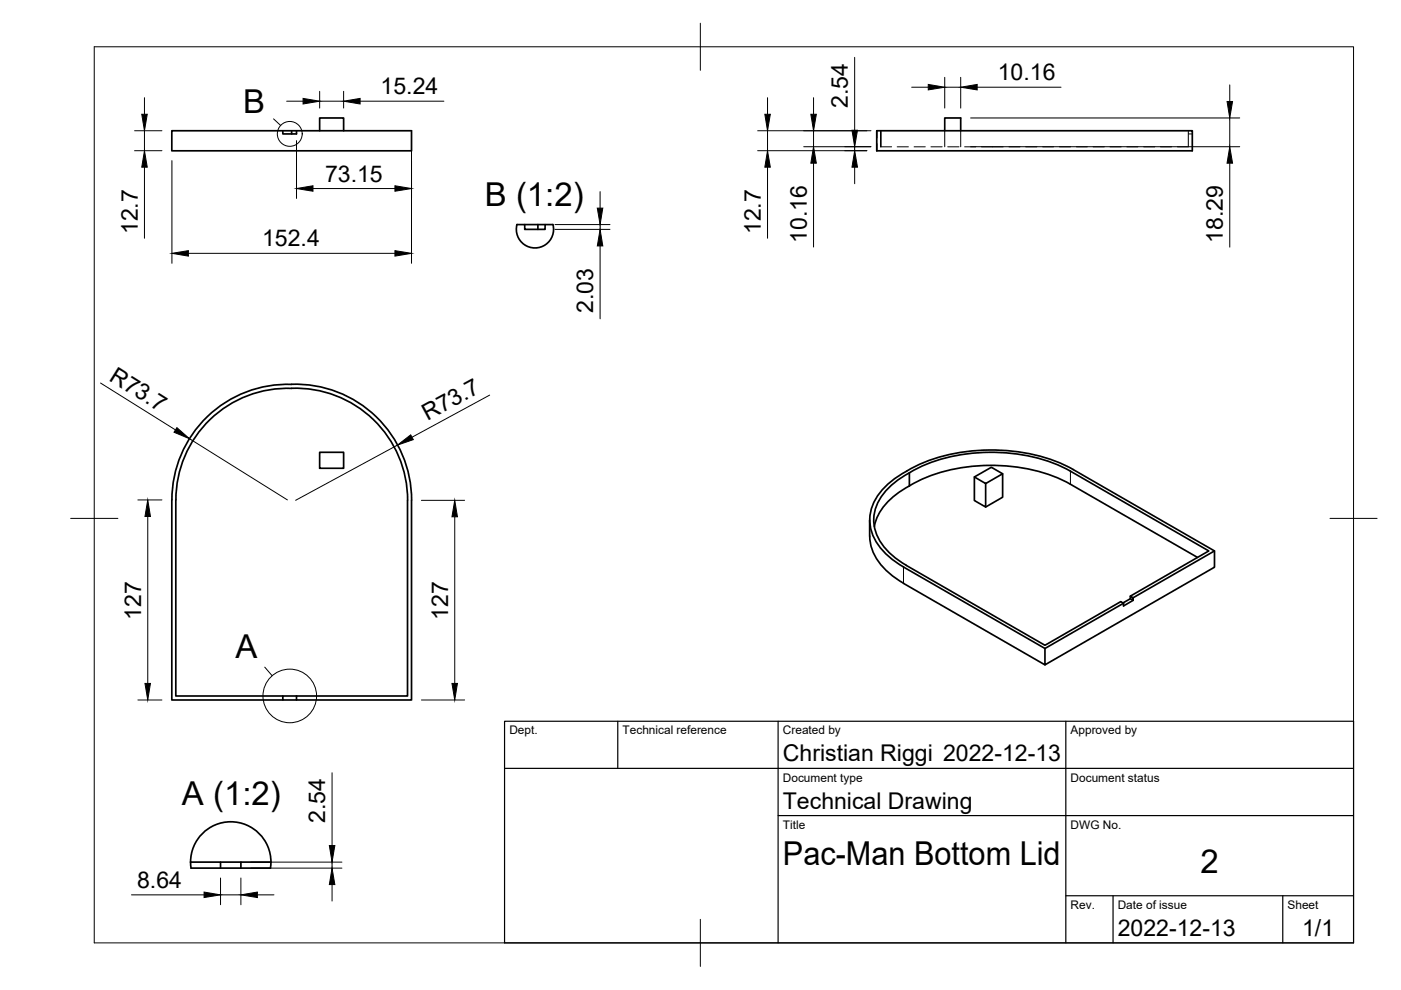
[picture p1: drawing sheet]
<svg xmlns="http://www.w3.org/2000/svg" width="297mm" height="210mm" viewBox="0 0 297 210" stroke-linecap="round" stroke-linejoin="round" font-family="sans-serif">
<!-- layer: Visible -->
<g fill="none" stroke="#000" stroke-width=".36">
<path d="M36.4 27.7h50.8v4.3h-50.8zM60 27.7v.7h2.9v-.7M61.8 27.7v.7M67.8 27.7v-2.7h5.1v2.7M185.9 27.7h66.9v4.3h-66.9zM200.3 27.7v-2.7h3.4v2.7M109.6 47.6h1.7v1h4.3v-1h1.6a3.9 3.9 0 0 1-3.8 5 3.9 3.9 0 0 1-3.8-5zM111.3 47.6h4.3M114 47.6v1M61.8 82.3a23.7 23.7 0 0 1 24.6 23.7v41.6h-23.5M61.9 81.5a24.6 24.6 0 0 1 25.3 24.6v42.3h-27.2v-.8h2.9M61.9 81.5a24.5 24.5 0 0 0-25.5 24.5"/>
<path d="M61.9 82.3a23.7 23.7 0 0 0-24.6 23.7M67.8 95.9h5.1v3.4h-5.1zM192.2 99.9a37.2 37.2 0 0 1 23.6-4.1 32.6 32.6 0 0 1 11.7 3.8l30 17.2-17.3 9.9M192.2 99.9a14.1 14.1 0 0 0-7.5 8.2 9.3 9.3 0 0 0 2.9 9.1 18.6 18.6 0 0 0 4 3l30 17.3 16.6-9.6M36.4 106v42.4h23.6M37.3 106v41.6h22.7M184.4 110.3a13.7 13.7 0 0 0 .8 7.1 15 15 0 0 0 6.4 6.3M185.4 111.6a12.4 12.4 0 0 1 6.3-7.9 36 36 0 0 1 25.3-4.5 30.6 30.6 0 0 1 10 3.5l26.9 15.5M192.2 119.9l29.4 16.9 16-9.2 .6 .3v.6l2-1.2M192.2 119.9a13.2 13.2 0 0 1-6.8-7.9 9.3 9.3 0 0 1 3.4-8.9 32.5 32.5 0 0 1 22.4-7.2 33.9 33.9 0 0 1 15.8 4l29.3 16.9-16.7 9.6M192.8 100.3v2.7M206.6 101.1l3.6-2 2.4 1.3-3.6 2.1z"/>
<path d="M206.6 101.1v5l2.4 1.4v-5M212.6 100.4v5l-3.6 2.1M257.5 116.8v3.5l-35.9 20.7v-3.5M191.6 123.7l30 17.3M239.6 126.4l.6 .3v.6l-.6-.3zM239.6 127l-1.5 .8M62.9 147.6v.8M40.4 182.8h6.4v1.3M46.8 182.8h4.3M57.4 182.8a8.5 8.5 0 0 0-9.1-8.5 8.5 8.5 0 0 0-7.8 9.7l16.8 .1 .1-1.3h-6.3v1.3"/>
</g>
<!-- layer: Visible Narrow -->
<path d="M226.9 99.9v2.8M191.6 120.2v3.5" fill="none" stroke="#000" stroke-width=".21"/>
<!-- layer: Hidden -->
<g fill="none" stroke="#000" stroke-width=".21">
<path d="M185.9 27.7v1.5M185.9 30.5v1.5M186.7 27.7v3.4v-3.4M186.8 27.7l-.1 3.4h2.3M190.2 31.1h2.4M193.8 31.1h2.4M197.4 31.1h2.3M200.3 27.7v3.4M200.9 31.1h2.4M203.7 27.7v3.4M204.5 31.1h2.4M208.1 31.1h4.6"/>
<path d="M213.9 31.1h2.4M217.5 31.1h2.4M221 31.1h2.4M224.6 31.1h2.4M228.2 31.1h2.4M231.8 31.1h2.3M235.3 31.1h2.4M238.9 31.1h2.4M242.5 31.1h2.4M246 31.1h2.4M251.9 28.4h.9M251.9 27.7v3.4h-2.3"/>
</g>
<!-- layer: BORDER -->
<path d="M20 9.9h267v190h-267zM148.5 4.9v10M15 109.9h10M282 109.9h10M148.5 194.9v10" fill="none" stroke="#000" stroke-width=".21"/>
<!-- layer: TITLEBLOCK -->
<path d="M107 152.9h180v47h-180zM131 152.9v10M165 152.9v47M226 152.9v47M107 162.9h180M165 172.9h122M226 189.9h61M236 189.9v10M272 189.9v10" fill="none" stroke="#000" stroke-width=".25"/>
<!-- layer: Detail Boundary -->
<g fill="none" stroke="#000" stroke-width=".21">
<path d="M58 25.2l1.5 1.4M56.1 141.4l1.6 1.9"/>
<circle cx="61.4" cy="28.4" r="2.64"/>
<circle cx="61.4" cy="147.6" r="5.7"/>
</g>
<!-- layer: FD_Dimensions -->
<g fill="none" stroke="#000" stroke-width=".21">
<path d="M67.8 19.4v3.5M72.9 19.4v3.5M181.2 12.2v15.4M193.3 18.5h3.5M200.3 16.4v6.5M200.3 18.5h3.4M203.7 16.4v6.5M207.2 18.5h17.8M260.7 18v3.5M28.5 32h5.8M28.5 27.7h5.8M30.6 20.7v3.5"/>
<path d="M30.6 27.7v4.3M30.6 35.4v15.1M36.4 34.1v21.7M60.8 21.5h3.5M62.9 29.8v12.3M66.4 40h17.3M67.8 21.5h5.1M76.3 21.5h17.8M87.2 29.8v26M160.6 32h23.2M160.6 27.7h24.1M162.7 20.7v3.5"/>
<path d="M162.7 27.7v4.3M162.7 35.4v15.1M170.4 31.1h14.3M172.5 20.7v3.5M172.5 27.7v3.4M172.5 34.6v17.8M181.2 31.1v.9M181.2 35.4v3.6M205.8 31.1h57M205.8 25h57M260.7 25v6.1M260.7 34.6v17.8"/>
<path d="M39.9 53.7h43.8M117.7 47.6h11.6M117.7 48.6h11.6M127.2 40.6v3.5M127.2 47.6v1M127.2 52.1v15.5M21.3 81.2l15.9 10M40.2 93l20.7 13M84.3 94.4l-21.6 11.7M103.8 83.8l-16.4 8.9M29.2 106h5.1M31.3 109.5v35.4"/>
<path d="M89.3 106.1h9.2M96.4 109.6v35.3M29.2 148.4h5.1M89.3 148.4h9.2M70.4 163.8v15.5M27.9 189.7h15.4M46.8 186.2v5.6M46.8 189.7h4.3M51.1 186.2v5.6M53.2 184.1h19.3M53.2 182.8h19.3M54.6 189.7h3.5"/>
<path d="M70.4 182.8v1.3M70.4 187.6v3.4"/>
</g>
<g fill="#000" stroke="#000" stroke-width=".21">
<path d="M196.8 17.9l3.5 .6-3.5 .6zM203.7 18.5l3.5-.6v1.2zM30.1 24.2h1.1l-.6 3.5zM30.6 32l.6 3.4h-1.1zM64.3 20.9l3.5 .6-3.5 .5zM62.9 40l3.5-.6v1.1zM72.9 21.5l3.4-.6v1.1zM83.7 39.4l3.5 .6-3.5 .5zM162.2 24.2h1.1l-.6 3.5zM162.7 32l.6 3.4h-1.1zM171.9 24.2h1.2l-.6 3.5zM172.5 31.1l.6 3.5h-1.2z"/>
<path d="M181.2 32l.6 3.4h-1.2zM180.6 27.6h1.2l-.6 3.5zM260.2 21.5h1.1l-.6 3.5zM260.7 31.1l.6 3.5h-1.1zM36.4 53.7l3.5-.6v1.2zM83.7 53.1l3.5 .6-3.5 .6zM126.6 44.1h1.2l-.6 3.5zM127.2 48.6l.6 3.5h-1.2zM37.5 90.7l2.7 2.3-3.3-1.4zM84.3 94.4l2.8-2.2 .5 1zM31.3 106l.6 3.5h-1.2zM96.4 106.1l.6 3.5h-1.2z"/>
<path d="M30.7 144.9h1.2l-.6 3.5zM95.8 144.9h1.2l-.6 3.5zM69.8 179.3h1.2l-.6 3.5zM43.3 189.1l3.5 .6-3.5 .6zM51.1 189.7l3.5-.6v1.2zM70.4 184.1l.6 3.5h-1.2z"/>
</g>
<g font-size="7">
<text x="51.6" y="23.9">B</text>
<text x="102.8" y="43.7">B (1:2)</text>
<text x="49.9" y="139.5">A</text>
<text x="38.5" y="170.6">A (1:2)</text>
<text x="166" y="183.4">Pac-Man Bottom Lid</text>
<text x="254.5" y="185.2">2</text>
</g>
<g font-size="4.9">
<text x="211.6" y="17">10.16</text>
<text x="80.7" y="20">15.24</text>
<text x="179.7" y="22.9" transform="rotate(-90 179.7 22.9)">2.54</text>
<text x="68.9" y="38.5">73.15</text>
<text x="29.2" y="49.6" transform="rotate(-90 29.2 49.6)">12.7</text>
<text x="55.6" y="52.3">152.4</text>
<text x="161.3" y="49.6" transform="rotate(-90 161.3 49.6)">12.7</text>
<text x="171" y="51.5" transform="rotate(-90 171 51.5)">10.16</text>
<text x="259.3" y="51.5" transform="rotate(-90 259.3 51.5)">18.29</text>
<text x="125.8" y="66.3" transform="rotate(-90 125.8 66.3)">2.03</text>
<text x="22.9" y="80.5" transform="rotate(32 22.9 80.5)">R73.7</text>
<text x="90.6" y="89.3" transform="rotate(-28 90.6 89.3)">R73.7</text>
<text x="29.9" y="131.4" transform="rotate(-90 29.9 131.4)">127</text>
<text x="95" y="131.5" transform="rotate(-90 95 131.5)">127</text>
<text x="166" y="161.4">Christian Riggi 2022-12-13</text>
<text x="166" y="171.4">Technical Drawing</text>
<text x="68.9" y="174.5" transform="rotate(-90 68.9 174.5)">2.54</text>
<text x="29.1" y="188.3">8.64</text>
<text x="237" y="198.4">2022-12-13</text>
<text x="276.1" y="198.6">1/1</text>
</g>
<g font-size="2.5">
<text x="108" y="155.7">Dept.</text>
<text x="132" y="155.7">Technical reference</text>
<text x="166" y="155.7">Created by</text>
<text x="227" y="155.7">Approved by</text>
<text x="166" y="165.7">Document type</text>
<text x="227" y="165.7">Document status</text>
<text x="166" y="175.7">Title</text>
<text x="227" y="175.7">DWG No.</text>
<text x="227" y="192.7">Rev.</text>
<text x="237" y="192.7">Date of issue</text>
<text x="273" y="192.7">Sheet</text>
</g>
</svg>
